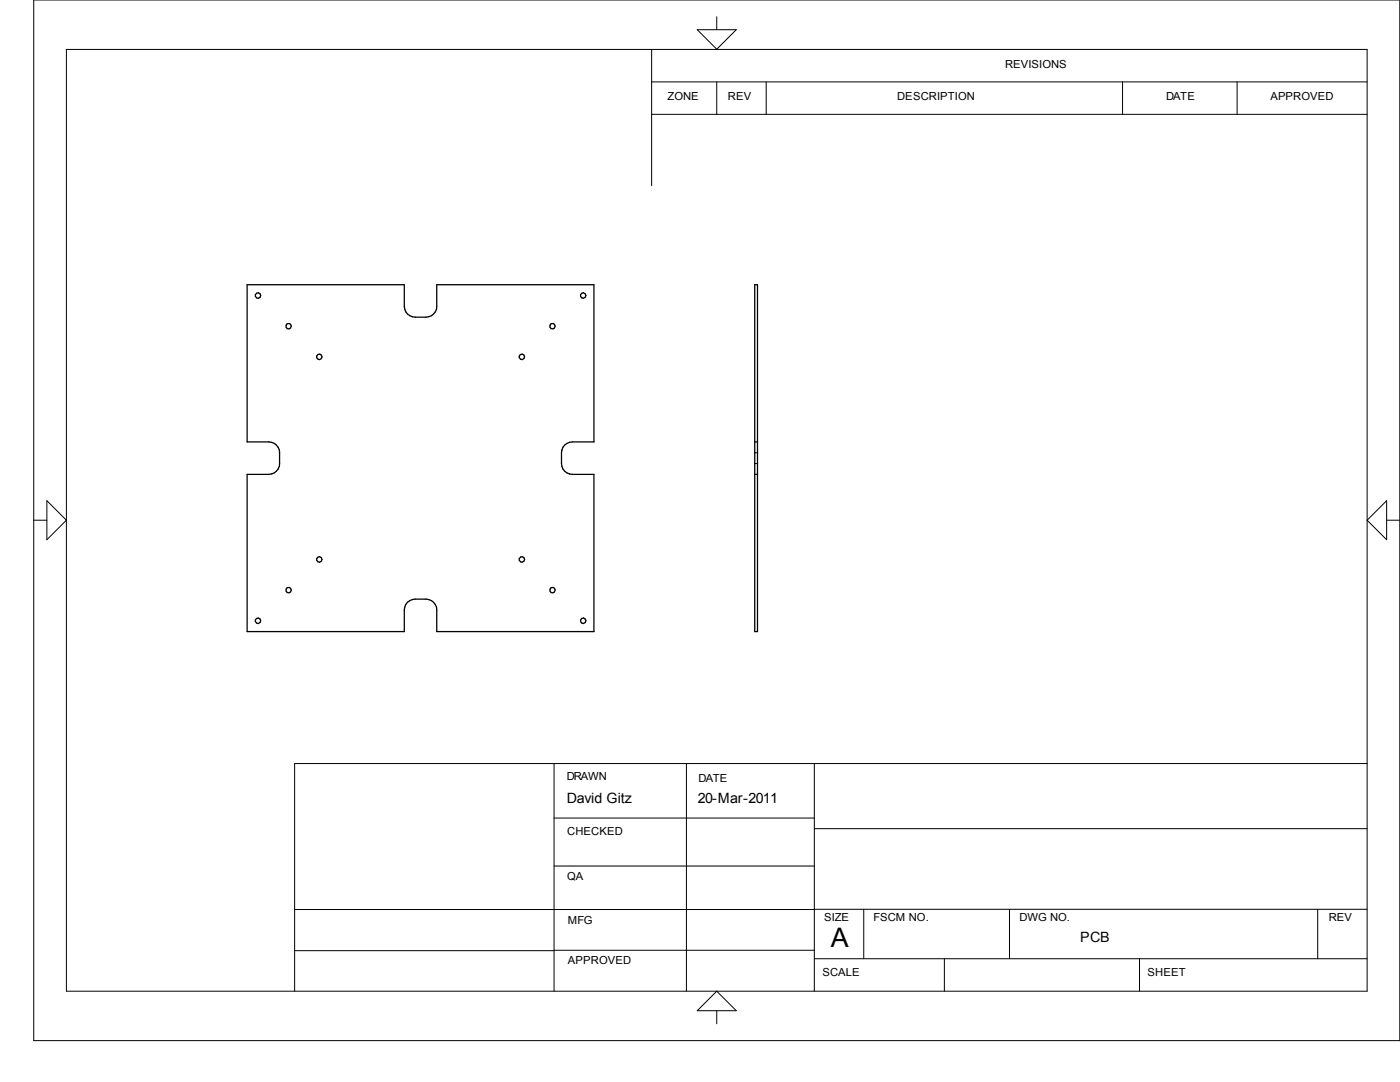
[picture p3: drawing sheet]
<svg xmlns="http://www.w3.org/2000/svg" width="279mm" height="216mm" viewBox="0 0 279 216" stroke-linecap="round" stroke-linejoin="round" font-family="sans-serif">
<g fill="none" stroke="#000" stroke-width=".25">
<path d="M49.3 56.8h31.4v4.3a2.17 2.17 0 0 0 2.1 2.2h2.2a2.17 2.17 0 0 0 2.2-2.2v-4.3h31.3v31.4h-4.3a2.17 2.17 0 0 0-2.1 2.1v2.2a2.17 2.17 0 0 0 2.1 2.2h4.3v31.3h-31.3v-4.3a2.17 2.17 0 0 0-2.2-2.2h-2.2a2.17 2.17 0 0 0-2.1 2.2v4.3h-31.4v-31.3h4.3a2.17 2.17 0 0 0 2.2-2.2v-2.2a2.17 2.17 0 0 0-2.2-2.1h-4.3zM150.6 56.8h.6v69.2h-.6zM150.6 88.2h.6M150.6 94.7h.6"/>
<circle cx="51.5" cy="59" r=".54"/>
<circle cx="116.4" cy="59" r=".54"/>
<circle cx="57.6" cy="65.1" r=".53"/>
<circle cx="63.7" cy="71.2" r=".54"/>
<circle cx="104.1" cy="71.2" r=".54"/>
<circle cx="110.3" cy="65.1" r=".53"/>
<circle cx="57.6" cy="117.8" r=".53"/>
<circle cx="63.7" cy="111.6" r=".54"/>
<circle cx="104.1" cy="111.6" r=".54"/>
<circle cx="110.3" cy="117.8" r=".53"/>
<circle cx="51.5" cy="123.9" r=".54"/>
<circle cx="116.4" cy="123.9" r=".54"/>
</g>
<g fill="none" stroke="#000" stroke-width=".2">
<path d="M6.7 0h272.7v207.6h-272.7zM13.3 9.9h259.5v187.9h-259.5zM130 16.3h142.8M130 9.9v27.1M139.1 5.9h7.8l-3.9 3.9zM143 3.3v2.6M143 16.3v6.5M152.9 16.3v6.5M224 16.3v6.5M246.9 16.3v6.5M130 22.8h142.8M9.4 99.9l3.9 3.9-3.9 3.9z"/>
<path d="M150.6 90.3h.6M150.6 92.5h.6M276.7 99.9v7.8l-3.9-3.9zM6.7 103.8h2.7M276.7 103.8h2.7M110.6 152.4v45.4M137 152.4v45.4M162.5 152.4v45.4M272.8 152.4h-214v45.4M110.6 172.8h51.9M110.6 163.2h51.9M162.5 165.4h110.3"/>
<path d="M58.8 189.7h51.8M110.6 189.6h51.9M162.5 191.3h110.3M172.4 181.4v9.9M188.5 191.3v6.5M201.5 181.4v9.9M227.4 191.3v6.5M263 181.4v9.9M272.8 181.4l-214 .1M139.1 201.7l3.9-3.9 3.9 3.9zM143 201.7v2.6"/>
</g>
<text font-size="5.4" x="165.8" y="189">A</text>
<g font-size="2.8">
<text x="113.1" y="160.3">David Gitz</text>
<text x="139.3" y="160.2">20-Mar-2011</text>
<text x="215.6" y="187.9">PCB</text>
</g>
<g font-size="2.2">
<text x="200.6" y="13.6">REVISIONS</text>
<text x="133.2" y="19.9">ZONE</text>
<text x="145.3" y="19.9">REV</text>
<text x="179.1" y="19.9">DESCRIPTION</text>
<text x="232.7" y="19.9">DATE</text>
<text x="253.5" y="19.9">APPROVED</text>
<text x="113.1" y="155.7">DRAWN</text>
<text x="139.4" y="156">DATE</text>
<text x="113.2" y="166.6">CHECKED</text>
<text x="113.2" y="175.7">QA</text>
<text x="113.3" y="184.4">MFG</text>
<text x="164.5" y="183.8">SIZE</text>
<text x="174.3" y="183.8">FSCM NO.</text>
<text x="203.5" y="183.8">DWG NO.</text>
<text x="265.2" y="183.8">REV</text>
<text x="113.3" y="192.4">APPROVED</text>
<text x="164.1" y="194.8">SCALE</text>
<text x="229" y="194.8">SHEET</text>
</g>
</svg>
